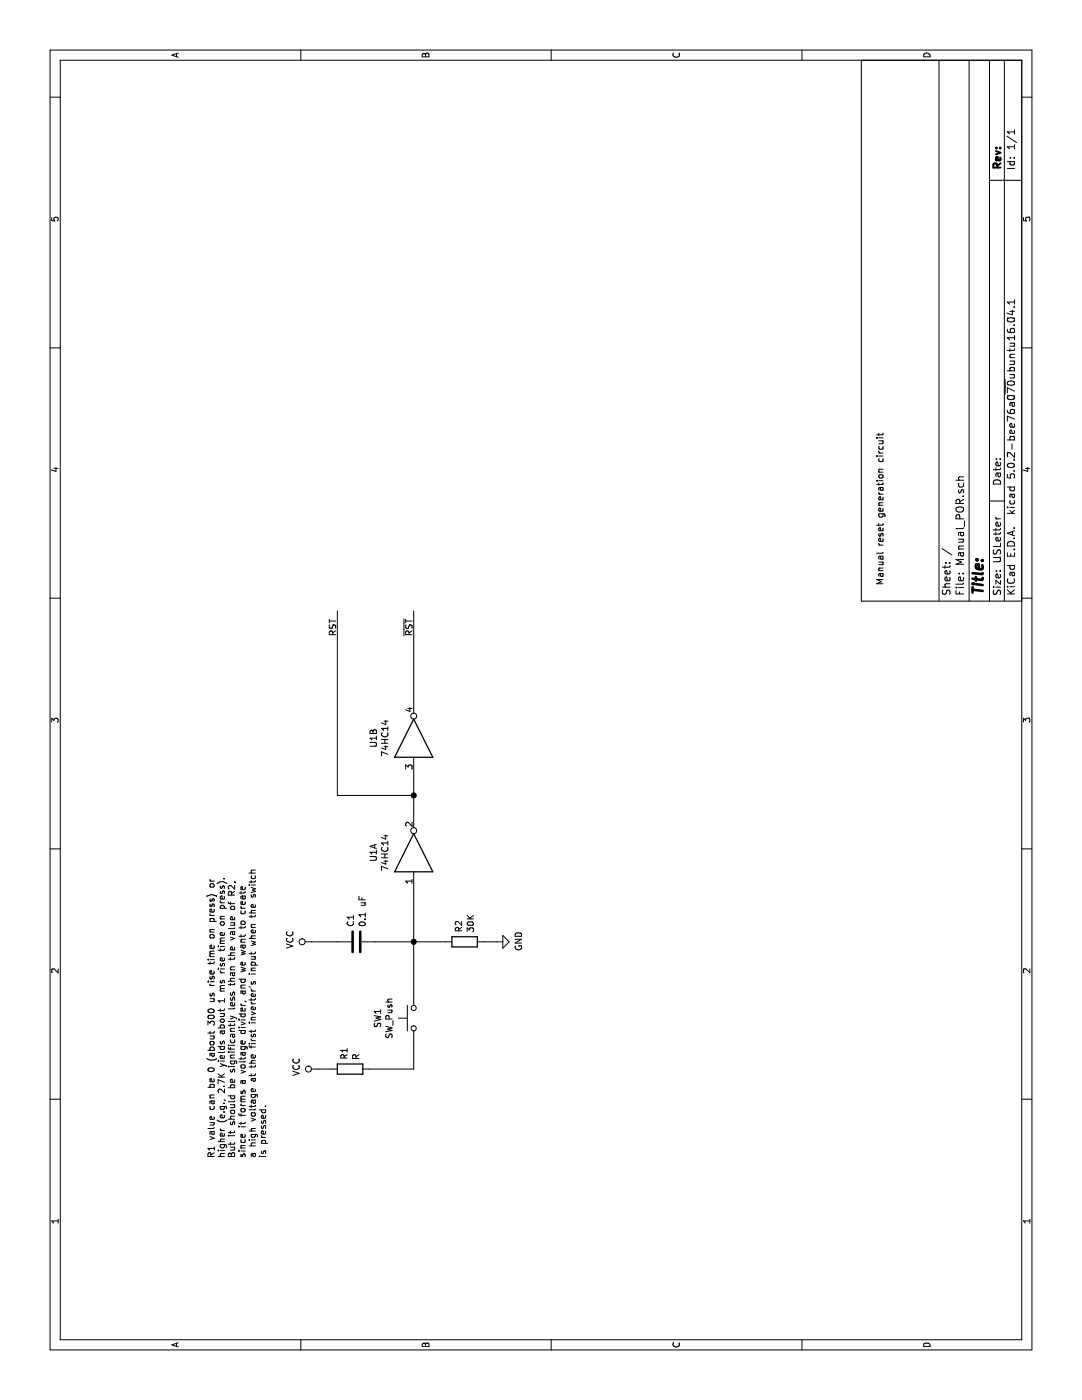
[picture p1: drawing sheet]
EESchema Schematic File Version 4
EELAYER 26 0
EELAYER END
$Descr USLetter 11000 8500
encoding utf-8
Sheet 1 1
Title ""
Date ""
Rev ""
Comp ""
Comment1 ""
Comment2 ""
Comment3 ""
Comment4 ""
$EndDescr
$Comp
L Switch:SW_Push SW1
U 1 1
P 3000 3250
F 0 "SW1" H 3000 3535 50  0000 C CNN
F 1 "SW_Push" H 3000 3444 50  0000 C CNN
F 2 "" H 3000 3450 50  0001 C CNN
F 3 "" H 3000 3450 50  0001 C CNN
	1    3000 3250
	1    0    0    -1  
$EndComp
Wire Wire Line
	2800 3250 2600 3250
Wire Wire Line
	2600 3250 2600 2900
Wire Wire Line
	3200 3250 3600 3250
$Comp
L 74xx:74HC14 U1
U 1 1
P 4300 3250
F 0 "U1" H 4300 3567 50  0000 C CNN
F 1 "74HC14" H 4300 3476 50  0000 C CNN
F 2 "" H 4300 3250 50  0001 C CNN
F 3 "" H 4300 3250 50  0001 C CNN
	1    4300 3250
	1    0    0    -1  
$EndComp
$Comp
L device:C C1
U 1 1
P 3600 2800
F 0 "C1" H 3715 2846 50  0000 L CNN
F 1 "0.1 uF" H 3715 2755 50  0000 L CNN
F 2 "" H 3638 2650 50  0001 C CNN
F 3 "" H 3600 2800 50  0001 C CNN
	1    3600 2800
	1    0    0    -1  
$EndComp
$Comp
L device:R R2
U 1 1
P 3600 3650
F 0 "R2" H 3670 3696 50  0000 L CNN
F 1 "30K" H 3670 3605 50  0000 L CNN
F 2 "" V 3530 3650 50  0001 C CNN
F 3 "" H 3600 3650 50  0001 C CNN
	1    3600 3650
	1    0    0    -1  
$EndComp
Wire Wire Line
	3600 3800 3600 3900
$Comp
L power:GND #PWR?
U 1 1
P 3600 3900
F 0 "#PWR?" H 3600 3650 50  0001 C CNN
F 1 "GND" H 3605 3727 50  0000 C CNN
F 2 "" H 3600 3900 50  0001 C CNN
F 3 "" H 3600 3900 50  0001 C CNN
	1    3600 3900
	1    0    0    -1  
$EndComp
Wire Wire Line
	3600 3500 3600 3250
Connection ~ 3600 3250
Wire Wire Line
	3600 3250 4000 3250
Wire Wire Line
	3600 2950 3600 3250
Wire Wire Line
	3600 2650 3600 2450
$Comp
L power:VCC #PWR?
U 1 1
P 3600 2450
F 0 "#PWR?" H 3600 2300 50  0001 C CNN
F 1 "VCC" H 3617 2623 50  0000 C CNN
F 2 "" H 3600 2450 50  0001 C CNN
F 3 "" H 3600 2450 50  0001 C CNN
	1    3600 2450
	1    0    0    -1  
$EndComp
$Comp
L device:R R1
U 1 1
P 2600 2750
F 0 "R1" H 2670 2796 50  0000 L CNN
F 1 "R" H 2670 2705 50  0000 L CNN
F 2 "" V 2530 2750 50  0001 C CNN
F 3 "" H 2600 2750 50  0001 C CNN
	1    2600 2750
	1    0    0    -1  
$EndComp
Wire Wire Line
	2600 2600 2600 2500
$Comp
L power:VCC #PWR?
U 1 1
P 2600 2500
F 0 "#PWR?" H 2600 2350 50  0001 C CNN
F 1 "VCC" H 2617 2673 50  0000 C CNN
F 2 "" H 2600 2500 50  0001 C CNN
F 3 "" H 2600 2500 50  0001 C CNN
	1    2600 2500
	1    0    0    -1  
$EndComp
Wire Wire Line
	4600 3250 4750 3250
$Comp
L 74xx:74HC14 U1
U 2 1
P 5200 3250
F 0 "U1" H 5200 3567 50  0000 C CNN
F 1 "74HC14" H 5200 3476 50  0000 C CNN
F 2 "" H 5200 3250 50  0001 C CNN
F 3 "" H 5200 3250 50  0001 C CNN
	2    5200 3250
	1    0    0    -1  
$EndComp
Wire Wire Line
	5500 3250 6200 3250
Text Label 6000 3250 0    50   ~ 0
~RST
Wire Wire Line
	6200 2650 4750 2650
Wire Wire Line
	4750 2650 4750 3250
Connection ~ 4750 3250
Wire Wire Line
	4750 3250 4900 3250
Text Label 6000 2650 0    50   ~ 0
RST
Text Notes 1900 2100 0    50   ~ 0
R1 value can be 0 (about 300 us rise time on press) or\nhigher (e.g., 2.7K yields about 1 ms rise time on press).\nBut it should be significantly less than the value of R2,\nsince it forms a voltage divider, and we want to create\na high voltage at the first inverter's input when the switch\nis pressed.
Text Notes 6400 6950 0    50   ~ 0
Manual reset generation circuit
$EndSCHEMATC
